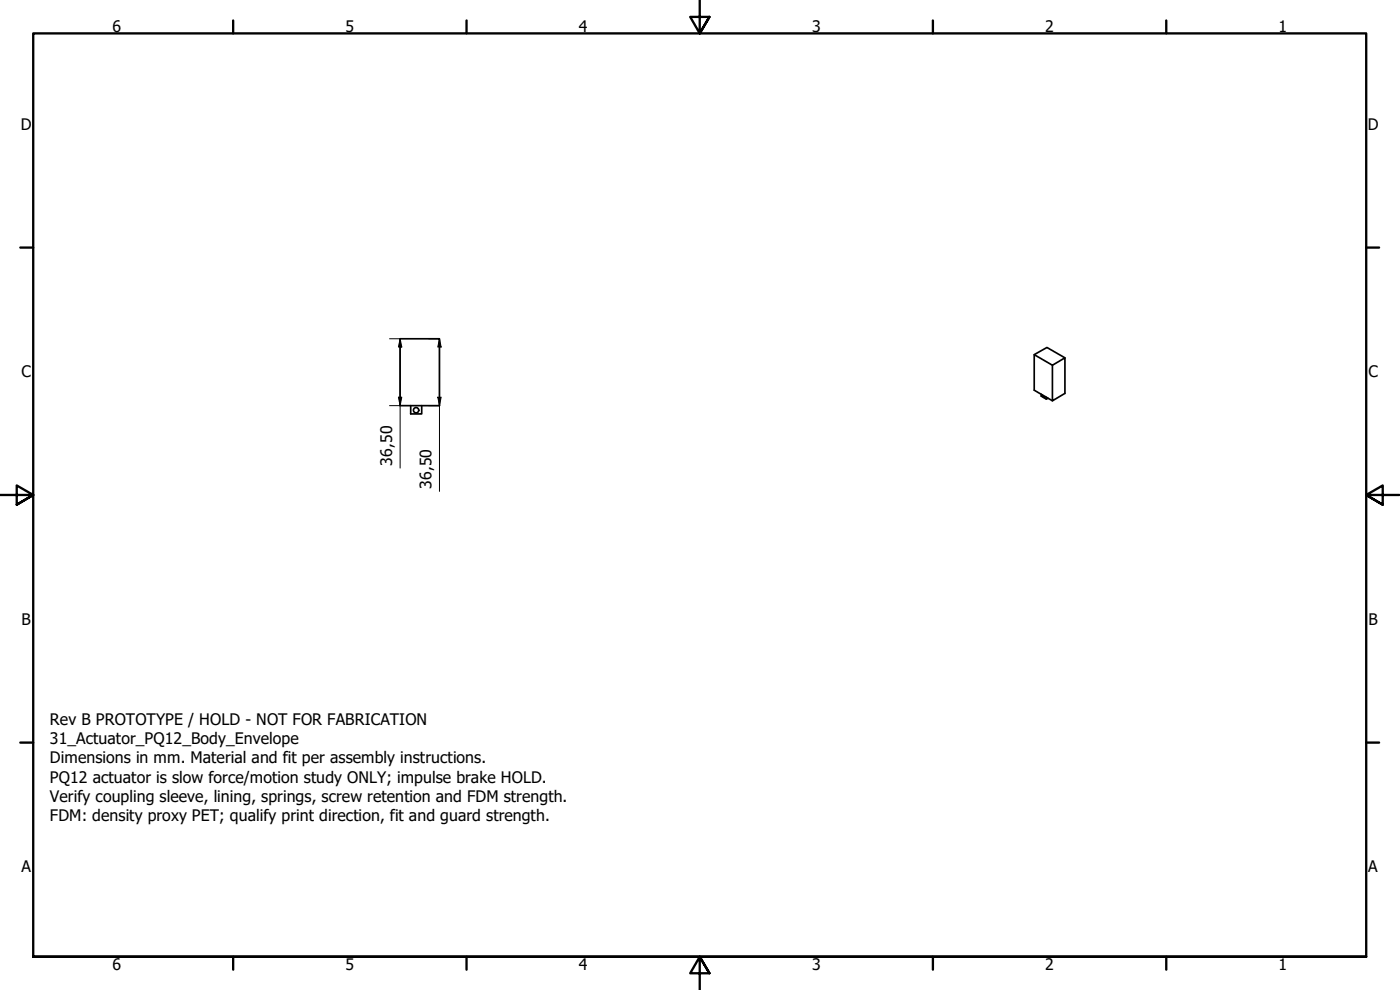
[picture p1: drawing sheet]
<svg xmlns="http://www.w3.org/2000/svg" width="420mm" height="297mm" viewBox="0 0 420 297" stroke-linecap="round" stroke-linejoin="round" font-family="sans-serif">
<!-- layer: Visible (ISO) -->
<g fill="none" stroke="#000" stroke-width=".51">
<path d="M120.1 101.6h11.8v20.1h-11.8zM310.4 106.4l5.4 3.2 3.8-2.2v10.6l-3.8 2.3v-10.7M312.5 118.3v.6l1.5 .8M312.9 118.5l.4 .7 .3-.2M314 119.2v.5l.5-.2M319.6 107.4l-5.4-3.1-3.8 2.1v10.7l5.4 3.2M123.3 121.7v2.5h3.3v-2.5"/>
<circle cx="124.9" cy="123.1" r=".79"/>
</g>
<!-- layer: Border (ISO) -->
<g fill="none" stroke="#000" stroke-width=".7">
<path d="M70 6.1v3.9M140 6.1v3.9M210 0v10l-2.9-4.9h5.8l-2.9 4.9 2.9-4.9M280 6.1v3.9M350 6.1v3.9M6.1 74.3h3.9M410 74.3h3.9M0 148.5h10l-5-2.8v5.7l5-2.9-5 2.9M420 148.5h-10l5-2.8v5.7l-5-2.9 5 2.9M6.1 222.8h3.9M410 222.8h3.9M10 287.1v-277.1h400v277.1h-400h400"/>
<path d="M70 287.1v3.8M140 287.1v3.8M212.9 292l-2.9-4.9 2.9 4.9h-5.8l2.9-4.9v9.9M280 287.1v3.8M350 287.1v3.8"/>
</g>
<!-- layer: Dimension (ISO) -->
<path d="M116.9 101.6h3.2v20.1M119.6 119.2h1l-.5 2.5zM120.1 101.6l.5 2.5h-1zM128.7 101.6h3.2v45.8M131.4 119.2h1l-.5 2.5zM131.9 101.6l.5 2.5h-1zM116.9 121.7h3.2v18.7M128.7 121.7h3.2" fill="none" stroke="#000" stroke-width=".3"/>
<path d="M119.6 119.2h1l-.5 2.5zM120.1 101.6l.5 2.5h-1zM131.4 119.2h1l-.5 2.5zM131.9 101.6l.5 2.5h-1z" fill="#000"/>
<g font-size="4.8">
<text x="33.7" y="9.6">6</text>
<text x="103.7" y="9.6">5</text>
<text x="173.7" y="9.6">4</text>
<text x="243.7" y="9.6">3</text>
<text x="313.7" y="9.6">2</text>
<text x="383.7" y="9.6">1</text>
<text x="6.2" y="38.9">D</text>
<text x="410.5" y="38.9">D</text>
<text x="6.4" y="113.1">C</text>
<text x="410.7" y="113.1">C</text>
<text x="117.7" y="139.7" transform="rotate(-90 117.7 139.7)">36,50</text>
<text x="129.5" y="146.7" transform="rotate(-90 129.5 146.7)">36,50</text>
<text x="6.4" y="187.4">B</text>
<text x="410.7" y="187.4">B</text>
<text x="15" y="217.5">Rev B PROTOTYPE / HOLD - NOT FOR FABRICATION</text>
<text x="15" y="223.3">31_Actuator_PQ12_Body_Envelope</text>
<text x="15" y="229">Dimensions in mm. Material and fit per assembly instructions.</text>
<text x="15" y="234.8">PQ12 actuator is slow force/motion study ONLY; impulse brake HOLD.</text>
<text x="15" y="240.6">Verify coupling sleeve, lining, springs, screw retention and FDM strength.</text>
<text x="15" y="246.4">FDM: density proxy PET; qualify print direction, fit and guard strength.</text>
<text x="6.4" y="261.7">A</text>
<text x="410.7" y="261.7">A</text>
<text x="33.7" y="290.9">6</text>
<text x="103.7" y="290.9">5</text>
<text x="173.7" y="290.9">4</text>
<text x="243.7" y="290.9">3</text>
<text x="313.7" y="290.9">2</text>
<text x="383.7" y="290.9">1</text>
</g>
</svg>
